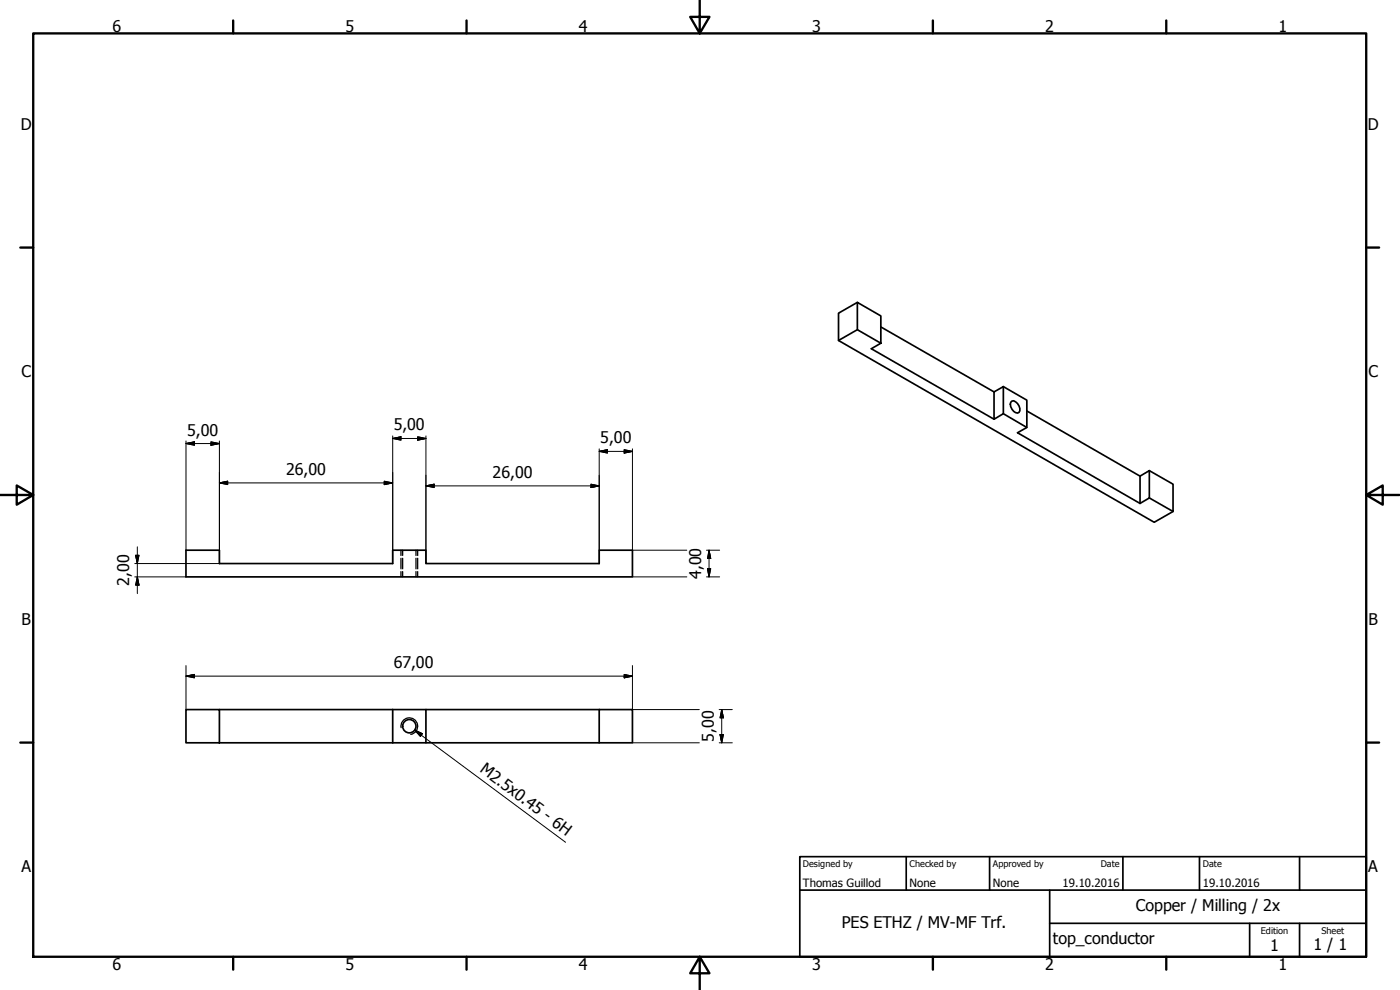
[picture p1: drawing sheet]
<svg xmlns="http://www.w3.org/2000/svg" width="420mm" height="297mm" viewBox="0 0 420 297" stroke-linecap="round" stroke-linejoin="round" font-family="sans-serif">
<!-- layer: Visible (ISO) -->
<g fill="none" stroke="#000" stroke-width=".51">
<path d="M257.3 90.7l-5.6 3.3v8.2l5.6-3.3M264.4 98.1l33.9 19.5M251.7 102.2l94.7 54.5 5.6-3.2M264.4 103l-7.1-4.1v-8.2l7.1 4.1v8.2l-2.9 1.6 36.8 21.2M298.3 117.6l2.8-1.6v8.1l-2.8 1.7zM301.1 116l7.1 4.1v8.2l-2.8 1.5 36.7 21.3M301.1 124.1l7.1 4.2M303.7 120.3a2.43 2.43 0 0 1 2.1 3.4 1.58 1.58 0 0 1-2.1-.9 1.71 1.71 0 0 1 0-2.5zM308.2 123.3l33.9 19.6M342.1 142.9l2.8-1.7v8.2l-2.8 1.7zM344.9 141.2l7.1 4.1v8.2l-7.1-4.1M55.8 165.1h10v4h52.1v-4h9.9v4h52v-4h10v8h-134z"/>
<path d="M55.8 212.9h10v10h-10zM65.8 212.9h52.1M117.9 212.9h9.9v10h-9.9M117.9 212.9v10M127.8 212.9h52M179.8 212.9h10v10h-10zM65.8 222.9h52.1M127.8 222.9h52"/>
<circle cx="122.8" cy="217.9" r="2"/>
</g>
<!-- layer: Visible Narrow (ISO) -->
<path d="M120.4 218.3a2.51 2.51 0 0 1 2-2.9 2.51 2.51 0 0 1 2.9 2.1 2.51 2.51 0 0 1-2 2.9" fill="none" stroke="#000" stroke-width=".38"/>
<!-- layer: Hidden (ISO) -->
<path d="M120.3 165.1v1.6M120.3 167.5v3.2M120.3 171.5v1.6M120.8 165.1v1.6M120.8 167.5v3.2M120.8 171.5v1.6M124.8 165.1v1.6M124.8 167.5v3.2M124.8 171.5v1.6M125.3 165.1v1.6M125.3 167.5v3.2M125.3 171.5v1.6" fill="none" stroke="#000" stroke-width=".38"/>
<!-- layer: Border (ISO) -->
<g fill="none" stroke="#000" stroke-width=".7">
<path d="M10 10h400v277.1h-400zM70 6.1v3.9M140 6.1v3.9M210 0v10l-2.9-4.9h5.8l-2.9 4.9M280 6.1v3.9M350 6.1v3.9M6.1 74.3h3.9M410 74.3h3.9M0 148.5h10l-5-2.8v5.7l5-2.9M410 148.5l5 2.9v-5.7l-5 2.8h10M6.1 222.8h3.9M410 222.8h3.9"/>
<path d="M70 287.1v3.8M140 287.1v3.8M210 287.1l2.9 4.9h-5.8l2.9-4.9v9.9M280 287.1v3.8M350 287.1v3.8"/>
</g>
<!-- layer: Title (ISO) -->
<path d="M240 257h170v30.1h-170zM272 257v10.1M297 257v10.1M337 257v10.1M360 257v10.1M390 257v10.1M240 267.1h170M315 277h95M315 267.1v20M375 277v10.1M390 277v10.1" fill="none" stroke="#000" stroke-width=".51"/>
<!-- layer: Dimension (ISO) -->
<g fill="none" stroke="#000" stroke-width=".3">
<path d="M55.8 133.1l2.6-.5v1zM55.8 132.3v32.8M55.8 133.1h10M63.3 132.6l2.5 .5-2.5 .5zM65.8 132.3v36.8h-25.4M117.9 131.6l2.4-.6v1.1zM117.9 130.8v38.3M117.9 131.6h9.9M125.3 131l2.5 .6-2.5 .5zM127.8 130.8v38.3M179.8 135.4l2.5-.5v1zM179.8 135.4h10"/>
<path d="M179.8 134.7v34.4M187.3 134.9l2.5 .5-2.5 .5zM189.8 134.7v30.4h16.3M65.8 144.9l2.5-.5v1zM65.8 144.9h52.1M115.3 144.4l2.6 .5-2.6 .5zM127.8 145.8l2.5-.5v1zM127.8 145.8h52M177.4 145.3l2.4 .5-2.4 .5zM40.4 173.1h15.4M40.7 166.6h1l-.5 2.5zM41.2 173.1l.5 2.5h-1z"/>
<path d="M41.2 164.1v14M189.8 173.1h16.3M212 165.1h4M212 173.1h4M212.3 170.6h1l-.5 2.5zM212.8 165.1l.5 2.5h-1zM212.8 165.1v8M55.8 199.7v13.2M189.8 199.7v13.2h20.1M55.8 202.9l2.6-.5v1zM55.8 202.9h134M187.3 202.4l2.5 .5-2.5 .5z"/>
<path d="M215.8 212.9h4M216.6 212.9l.5 2.5h-1zM216.6 212.9v10M189.8 222.9h20.1M215.8 222.9h4M216.1 220.4h1l-.5 2.5z"/>
</g>
<g fill="#000" stroke="#000" stroke-width=".3">
<path d="M55.8 133.1l2.6-.5zM55.8 133.1l2.6-.5v1zM63.3 133.6l2.5-.5zM63.3 132.6l2.5 .5-2.5 .5zM117.9 131.6l2.4-.6zM117.9 131.6l2.4-.6v1.1zM125.3 132.1l2.5-.5zM125.3 131l2.5 .6-2.5 .5zM179.8 135.4l2.5-.5zM179.8 135.4l2.5-.5v1zM187.3 135.9l2.5-.5zM187.3 134.9l2.5 .5-2.5 .5z"/>
<path d="M65.8 144.9l2.5-.5zM65.8 144.9l2.5-.5v1zM115.3 145.4l2.6-.5zM115.3 144.4l2.6 .5-2.6 .5zM127.8 145.8l2.5-.5zM127.8 145.8l2.5-.5v1zM177.4 146.3l2.4-.5zM177.4 145.3l2.4 .5-2.4 .5zM40.7 166.6l.5 2.5zM40.7 166.6h1l-.5 2.5zM41.2 173.1l.5 2.5zM41.2 173.1l.5 2.5h-1z"/>
<path d="M212.3 170.6l.5 2.5zM212.3 170.6h1l-.5 2.5zM212.8 165.1l.5 2.5zM212.8 165.1l.5 2.5h-1zM55.8 202.9l2.6-.5zM55.8 202.9l2.6-.5v1zM187.3 203.4l2.5-.5zM187.3 202.4l2.5 .5-2.5 .5zM216.6 212.9l.5 2.5zM216.6 212.9l.5 2.5h-1zM216.1 220.4l.5 2.5zM216.1 220.4h1l-.5 2.5z"/>
</g>
<!-- layer: Symbol (ISO) -->
<path d="M124.5 219.1l2.2 1-.5 .9zM124.5 219.1l45.2 33.6" fill="none" stroke="#000" stroke-width=".3"/>
<path d="M124.5 219.1l2.2 1zM124.5 219.1l2.2 1-.5 .9z" fill="#000" stroke="#000" stroke-width=".3"/>
<g font-size="4.8">
<text x="33.7" y="9.6">6</text>
<text x="103.7" y="9.6">5</text>
<text x="173.7" y="9.6">4</text>
<text x="243.7" y="9.6">3</text>
<text x="313.7" y="9.6">2</text>
<text x="383.7" y="9.6">1</text>
<text x="6.2" y="38.9">D</text>
<text x="410.5" y="38.9">D</text>
<text x="6.4" y="113.1">C</text>
<text x="410.7" y="113.1">C</text>
<text x="56.1" y="130.7">5,00</text>
<text x="118.2" y="129.1">5,00</text>
<text x="180.1" y="133">5,00</text>
<text x="85.9" y="142.5">26,00</text>
<text x="147.8" y="143.4">26,00</text>
<text x="210.4" y="173.8" transform="rotate(-90 210.4 173.8)">4,00</text>
<text x="38.8" y="175.8" transform="rotate(-90 38.8 175.8)">2,00</text>
<text x="6.4" y="187.4">B</text>
<text x="410.7" y="187.4">B</text>
<text x="118.2" y="200.5">67,00</text>
<text x="214.2" y="222.6" transform="rotate(-90 214.2 222.6)">5,00</text>
<text x="143.8" y="231.4" transform="rotate(37 143.8 231.4)">M2.5x0.45 - 6H</text>
<text x="6.4" y="261.7">A</text>
<text x="410.7" y="261.7">A</text>
<text x="340.9" y="273.4">Copper / Milling / 2x</text>
<text x="252.6" y="278.6">PES ETHZ / MV-MF Trf.</text>
<text x="316" y="283.4">top_conductor</text>
<text x="381.2" y="285.3">1</text>
<text x="394.2" y="285">1 / 1</text>
<text x="33.7" y="290.9">6</text>
<text x="103.7" y="290.9">5</text>
<text x="173.7" y="290.9">4</text>
<text x="243.7" y="290.9">3</text>
<text x="313.7" y="290.9">2</text>
<text x="383.7" y="290.9">1</text>
</g>
<g font-size="3.4">
<text x="241" y="266">Thomas Guillod</text>
<text x="273" y="266">None</text>
<text x="298" y="266">None</text>
<text x="318.9" y="266">19.10.2016</text>
<text x="361" y="266">19.10.2016</text>
</g>
<g font-size="2.7">
<text x="241" y="260.1">Designed by</text>
<text x="273" y="260.1">Checked by</text>
<text x="298" y="260.1">Approved by</text>
<text x="330.3" y="260">Date</text>
<text x="361" y="260">Date</text>
<text x="378.4" y="280.1">Edition</text>
<text x="396.6" y="280.1">Sheet</text>
</g>
</svg>
